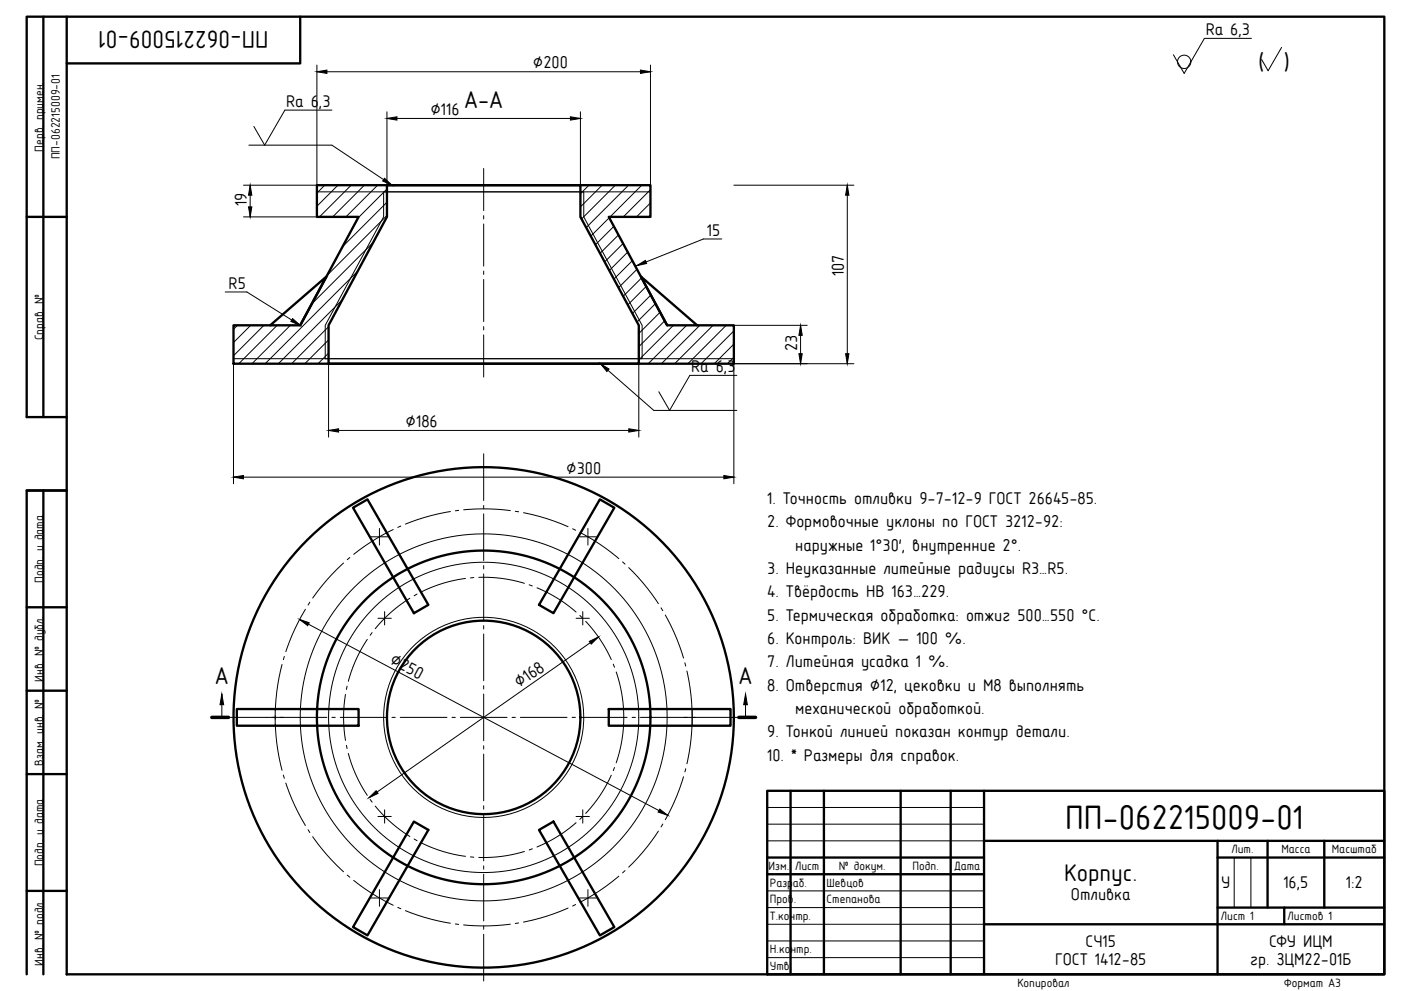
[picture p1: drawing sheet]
<svg xmlns="http://www.w3.org/2000/svg" width="420mm" height="297mm" viewBox="0 0 420 297" stroke-linecap="round" stroke-linejoin="round" font-family="sans-serif">
<g fill="#000" stroke="#000" stroke-width=".3">
<path d="M95 21.5l3-.5v1zM116 35.5l3-.5v1zM171 35l3 .5-3 .5zM192 21l3 .5-3 .5zM75 55.5l.5 3h-1zM115.3 53.4l2.2 2.1-2.8-1.2zM254 55.5l.5 3h-1zM74.5 62h1l-.5 3zM190.9 79.6l2.6-1.6 .3 1zM87.7 95.5l2.3 2-2.8-1.2zM240 97.5l.5 3h-1zM180 109l2.6 1.6-.7 .8z"/>
<path d="M239.5 106h1l-.5 3zM253.5 106h1l-.5 3zM98.5 129l3-.5v1zM188.5 128.5l3 .5-3 .5zM70 143l3-.5v1zM217 142.5l3 .5-3 .5zM89.8 185.7l2.9 .9-.5 .9zM176.7 192.2l2.7-1.3-2.2 2.1zM66.5 208l.5 3.2h-1zM223.5 208l.5 3.2h-1zM110.6 239.1l2.2-2.1 .5 .8zM197.8 242.5l2.4 1.8-2.9-.9z"/>
</g>
<g fill="none" stroke="#000" stroke-width=".3">
<path d="M95 19.5v36h-22M195 19.5v36M375.2 11.5h-14.1l-6.1 10.5-3.2-5.6M384.2 14.2l-4 7-2-3.4M95 21.5h100M99.5 33h-14.1l-6.1 10.5-3.2-5.6M116 33.5v22M116 35.5h58M174 33.5v22M74.6 43.5h24.9l18 12M75 55.5v9.5M95 57.5h100v7.5h-12.5l17.5 32.5h20v10h-150v-10h20l17.5-32.5h-12.5z"/>
<path d="M97.4 55.5l-2.4 2.4M101.3 55.5l-6.3 6.3M105.3 55.5l-9.5 9.5M109.2 55.5l-9.5 9.5M113.2 55.5l-9.5 9.5M115 57.5h60v7.5l17.5 32.5v10h-95v-10l17.5-32.5zM116 56.7l-8.7 8.6M145 50.5v12.6M176.6 55.5l-2.6 2.6M180.5 55.5l-6.5 6.5M184.5 55.5l-10.2 10.1M188.4 55.5l-12.7 12.7"/>
<path d="M192.4 55.5l-9.5 9.5M195 56.9l-8.1 8.1M220 55.5h36M254 55.5v53.5M73 65h22M111.9 72.7l-18.4 18.4M116 64.6l-17.9 17.9M116 60.6l-13.3 13.3M145 64.6v1M145 67.1v12.6M182.6 65.3l-5.5 5.5M184 67.8l-5.5 5.6"/>
<path d="M185.4 70.4l-5.5 5.5M186.8 73l-5.5 5.5M188.2 75.6l-5.5 5.5M189.6 78.1l-5.6 5.6M195 64.8l-.2 .2M195 60.8l-4.2 4.2M216.4 71.6h-5.5l-20 8M67.5 87.5h6.5l16 10M71.2 97.5l-1.2 1.2M75.2 97.5l-5.2 5.2M79.1 97.5l-9.1 9.1M83.1 97.5l-11.5 11.5"/>
<path d="M87 97.5l-11.5 11.5M98.5 97.9l-11.1 11.1M102.6 89.8l-19.1 19.2M107.3 81.2l-27.8 27.8M145 81.2v1M145 83.8v12.6M145 97.9v1M191 80.7l-5.6 5.5M192.3 83.3l-5.5 5.5M193.7 85.8l-5.5 5.6M195.1 88.4l-5.5 5.5M196.5 91l-5.5 5.5"/>
<path d="M197.9 93.6l-6.4 6.4M199.3 96.1l-7.8 7.8M201.9 97.5l-10.4 10.4M205.8 97.5l-11.5 11.5M209.8 97.5l-11.5 11.5M213.8 97.5l-11.5 11.5M217.7 97.5l-11.5 11.5M220 99.2l-9.8 9.8M220 97.5h22M240 97.5v11.5M70 109v36M98.5 105.8l-3.2 3.2"/>
<path d="M98.5 101.9l-7.1 7.1M98.5 109v22M145 100.4v12.6M180 109l16 14h24.9M191.5 109v22M220 107.1l-1.9 1.9M220 103.1l-5.9 5.9M220.9 112.5h-14.1l-6.1 10.5-3.2-5.6M256 109h-36v36M98.5 129h93M145 136v14M70 143h150"/>
<path d="M113.8 158.4v5M117.9 158.7l-6.6 3.7-5.3 3.7M120.2 157.7l-1 .4M135 153.3l-7.8 1.8-5.7 2M137.5 153l-1 .1M139 152.8l7.6-.3 6.4 .5M145 151.5v1M145 154v14M154.5 153.2l1 .2M156.9 153.7a61.6 61.6 0 0 1 13.4 4.2M171.7 158.5l.9 .4M173.9 159.6a61.7 61.7 0 0 1 11.6 7.8"/>
<path d="M176.2 158.4v5M103 168.7a61.6 61.6 0 0 0-9.3 10.5M104.9 167.1l-.8 .6M111.3 160.9h4.9M122.9 179.3a41.7 41.7 0 0 0-10.4 9.1M125 178.1l-.9 .4M139.6 173.4a41.6 41.6 0 0 0-13.2 4M142 173.1l-1 .1M143.5 173a41.6 41.6 0 0 1 13.7 1.8M145 169.5v1M145 172v14M158.6 175.3l1 .3"/>
<path d="M161 176.2a41.6 41.6 0 0 1 11.7 7.2M173.7 160.9h5M186.6 168.4l.8 .7M188.5 170.1l4.2 4.5 4.7 6.3M84.6 199.1l-1.3 6.1-.8 7.8M85.2 196.7l-.2 1M89.8 185.7l110.4 58.6M91.6 182.6a61.7 61.7 0 0 0-5.9 12.7M92.9 180.5l-.5 .8M110.1 191.6a41.7 41.7 0 0 0-5.7 12.6M111.6 189.6l-.6 .8M113.3 185.3h4"/>
<path d="M115.3 183.3v4M145 187.5v1M145 190v14M172.7 185.3h4M173.8 184.4l.7 .7M174.7 183.3v4M175.6 186.2a41.7 41.7 0 0 1 7.7 11.5M179.4 190.9l-68.8 48.2M183.9 199.1l.3 .9M198.2 182.2l.5 .8M199.4 184.3l3.5 7.2 2 5.7M205.3 198.7l.3 .9"/>
<path d="M66 215h32M66.5 208v7M82.5 212.5v5M82.5 217l.8 7.8 1.3 6.1M99.5 215h1M102 215h14M103.6 208.1a41.7 41.7 0 0 0 0 13.8M104.1 205.6l-.3 1M117.5 215h1M120 215h14M135.5 215h1M138 215h14"/>
<path d="M145 205.5v1M145 208v14M153.5 215h1M156 215h14M171.5 215h1M174 215h14M184.7 201.4a41.9 41.9 0 0 1 0 27.2M189.5 215h1M192 215h32M205.9 201.1a62.1 62.1 0 0 1 0 27.8M207.5 212.5v5M223.5 208v7"/>
<path d="M85 232.3l.2 1M85.7 234.7a61.7 61.7 0 0 0 5.9 12.7M103.8 223.4l.3 1M104.4 225.8a41.7 41.7 0 0 0 5.7 12.6M111 239.6l.6 .8M145 223.5v1M145 226v14M183.3 232.3a41.7 41.7 0 0 1-7.7 11.5M184.2 230l-.3 .9M204.9 232.8l-2 5.7-3.5 7.2M205.6 230.4l-.3 .9M92.4 248.7l.5 .8"/>
<path d="M93.7 250.8a61.6 61.6 0 0 0 9.3 10.5M112.5 241.6a41.7 41.7 0 0 0 10.4 9.1M113.3 244.7h4M115.3 242.7v4M124.1 251.5l.9 .4M126.4 252.6a41.6 41.6 0 0 0 13.2 4M141 256.8l1 .1M145 241.5v1M145 244v14M145 259.5v1M157.2 255.2a41.6 41.6 0 0 1-13.7 1.8M159.6 254.4l-1 .3"/>
<path d="M172.7 244.7h4M172.7 246.6a41.6 41.6 0 0 1-11.7 7.2M174.5 244.9l-.7 .7M174.7 242.7v4M197.4 249.1l-4.7 6.3-4.2 4.5M198.7 247l-.5 .8M230 252h65M230 247h65M230 242h65M370 257v15M375 257v15M104.1 262.3l.8 .6"/>
<path d="M106 263.9l5.3 3.7 6.6 3.7M111.3 269.1h4.9M113.8 266.6v5M119.2 271.9l1 .4M121.5 272.9l5.7 2 7.8 1.8M136.5 276.9l1 .1M145 262v14M145 277.5v1M153 277l-6.4 .5-7.6-.3M155.5 276.6l-1 .2M170.3 272.1a61.6 61.6 0 0 1-13.4 4.2M172.6 271.1l-.9 .4"/>
<path d="M173.7 269.1h5M176.2 266.6v5M185.5 262.6a61.7 61.7 0 0 1-11.6 7.8M187.4 260.9l-.8 .7M230 277h65M230 272h65M230 267h65M145 280v14M230 287h65M230 282h65"/>
<circle cx="355" cy="18.5" r="2"/>
<circle cx="145" cy="215" r="30"/>
<circle cx="145" cy="215" r="46.5"/>
<circle cx="145" cy="215" r="55"/>
</g>
<g fill="none" stroke="#000" stroke-width=".7">
<path d="M13 5v120M20 5h395v287h-395zM20 5h-12v120h12M90 5v14h-70M95 55.5h100v9.5h-12.5l17.5 32.5h20v11.5h-150v-11.5h20l17.5-32.5h-12.5zM116 55.5h58v9.5l17.5 32.5v11.5h-93v-11.5l17.5-32.5zM8 65h12M81 97.5l16.9-14.6-7.9 14.6M200 97.5l-7.9-14.6 16.9 14.6M8 147h12h-12v145M13 147v145M105.8 152.2l4.4-2.5 18.2 31.6-4.3 2.5z"/>
<path d="M179.8 149.7l4.4 2.5-18.3 31.6-4.3-2.5zM8 182h12M8 207h12M71 212.5h36.5v5h-36.5zM182.5 212.5h36.5v5h-36.5zM8 232h12M230 237h185v55h-185zM237 237v55M247 237v55M270 237v55M285 237v55M295 237v55"/>
<path d="M124.1 246.2l4.3 2.5-18.2 31.6-4.4-2.5zM161.6 248.7l4.3-2.5 18.3 31.6-4.4 2.5zM230 257h65M295 252h120M365 257h50M365 252v40M380 252v20M397 252v20M8 267h12M230 262h65M295 277h120M365 272h50"/>
<path d="M385 272v5"/>
<circle cx="145" cy="215" r="29"/>
<circle cx="145" cy="215" r="50"/>
<circle cx="145" cy="215" r="75"/>
</g>
<path d="M63.5 215h5M221.5 215h5" fill="none" stroke="#000" stroke-width="1.1"/>
<text font-size="11.9" x="319.3" y="248.4">ПП-062215009-01</text>
<g font-size="8.5">
<text x="80.5" y="9.2" transform="rotate(-180 80.5 9.2)">ПП-062215009-01</text>
<text x="139.2" y="32.5">А-А</text>
<text x="64.5" y="205">А</text>
<text x="221.5" y="205">А</text>
<text x="319" y="264.1">Корпус.</text>
</g>
<text font-size="8.3" x="377.2" y="21">( )</text>
<g font-size="6">
<text x="361.5" y="10.6">Ra 6,3</text>
<text x="159.8" y="20.5">⌀200</text>
<text x="85.8" y="32.1">Ra 6,3</text>
<text x="129" y="34.5">⌀116</text>
<text x="74" y="61.8" transform="rotate(-90 74 61.8)">19</text>
<text x="211.9" y="70.6">15</text>
<text x="253" y="82.8" transform="rotate(-90 253 82.8)">107</text>
<text x="68.5" y="86.5">R5</text>
<text x="239" y="105.1" transform="rotate(-90 239 105.1)">23</text>
<text x="207.2" y="111.6">Ra 6,3</text>
<text x="121.6" y="128">⌀186</text>
<text x="169.8" y="142">⌀300</text>
<text x="230" y="151">1. Точность отливки 9-7-12-9 ГОСТ 26645-85.</text>
<text x="230" y="158">2. Формовочные уклоны по ГОСТ 3212-92:</text>
<text x="238.4" y="165">наружные 1°30′, внутренние 2°.</text>
<text x="230" y="172">3. Неуказанные литейные радиусы R3…R5.</text>
<text x="230" y="179">4. Твёрдость НВ 163…229.</text>
<text x="230" y="186">5. Термическая обработка: отжиг 500…550 °С.</text>
<text x="230" y="193">6. Контроль: ВИК — 100 %.</text>
<text x="116.6" y="198.7" transform="rotate(28 116.6 198.7)">⌀250</text>
<text x="230" y="200">7. Литейная усадка 1 %.</text>
<text x="155.6" y="206.3" transform="rotate(-35 155.6 206.3)">⌀168</text>
<text x="230" y="207">8. Отверстия ⌀12, цековки и М8 выполнять</text>
<text x="238.4" y="214">механической обработкой.</text>
<text x="230" y="221">9. Тонкой линией показан контур детали.</text>
<text x="230" y="228">10. * Размеры для справок.</text>
<text x="321" y="269.6">Отливка</text>
<text x="366.1" y="266">У</text>
<text x="384.7" y="266">16,5</text>
<text x="403.5" y="266">1:2</text>
<text x="325.4" y="283.7">СЧ15</text>
<text x="380.5" y="283.7">СФУ ИЦМ</text>
<text x="316.4" y="289.1">ГОСТ 1412-85</text>
<text x="374.8" y="289.1">гр. ЗЦМ22-01Б</text>
</g>
<g font-size="4.2">
<text x="13" y="45.4" transform="rotate(-90 13 45.4)">Перв. примен.</text>
<text x="18" y="47.7" transform="rotate(-90 18 47.7)">ПП-062215009-01</text>
<text x="13" y="102" transform="rotate(-90 13 102)">Справ. №</text>
<text x="13" y="174.6" transform="rotate(-90 13 174.6)">Подп. и дата</text>
<text x="13" y="204.4" transform="rotate(-90 13 204.4)">Инв. № дубл.</text>
<text x="13" y="229.4" transform="rotate(-90 13 229.4)">Взам. инв. №</text>
<text x="369.2" y="255.7">Лит.</text>
<text x="384.1" y="255.7">Масса</text>
<text x="399.3" y="255.7">Масштаб</text>
<text x="13" y="259.6" transform="rotate(-90 13 259.6)">Подп. и дата</text>
<text x="230.4" y="260.7">Изм.</text>
<text x="238.3" y="260.7">Лист</text>
<text x="251.4" y="260.7">№ докум.</text>
<text x="273.5" y="260.7">Подп.</text>
<text x="286.1" y="260.7">Дата</text>
<text x="230.8" y="265.7">Разраб.</text>
<text x="247.8" y="265.7">Шевцов</text>
<text x="230.8" y="270.7">Пров</text>
<text x="230.8" y="275.7">Т.контр.</text>
<text x="237.9" y="270.7">.</text>
<text x="247.8" y="270.7">Степанова</text>
<text x="366" y="275.7">Лист 1</text>
<text x="386" y="275.7">Листов 1</text>
<text x="230.8" y="285.7">Н.контр.</text>
<text x="13" y="289.4" transform="rotate(-90 13 289.4)">Инв. № подл.</text>
<text x="230.8" y="290.7">Утв.</text>
<text x="305" y="295.8">Копировал</text>
<text x="385" y="295.8">Формат A3</text>
</g>
</svg>
